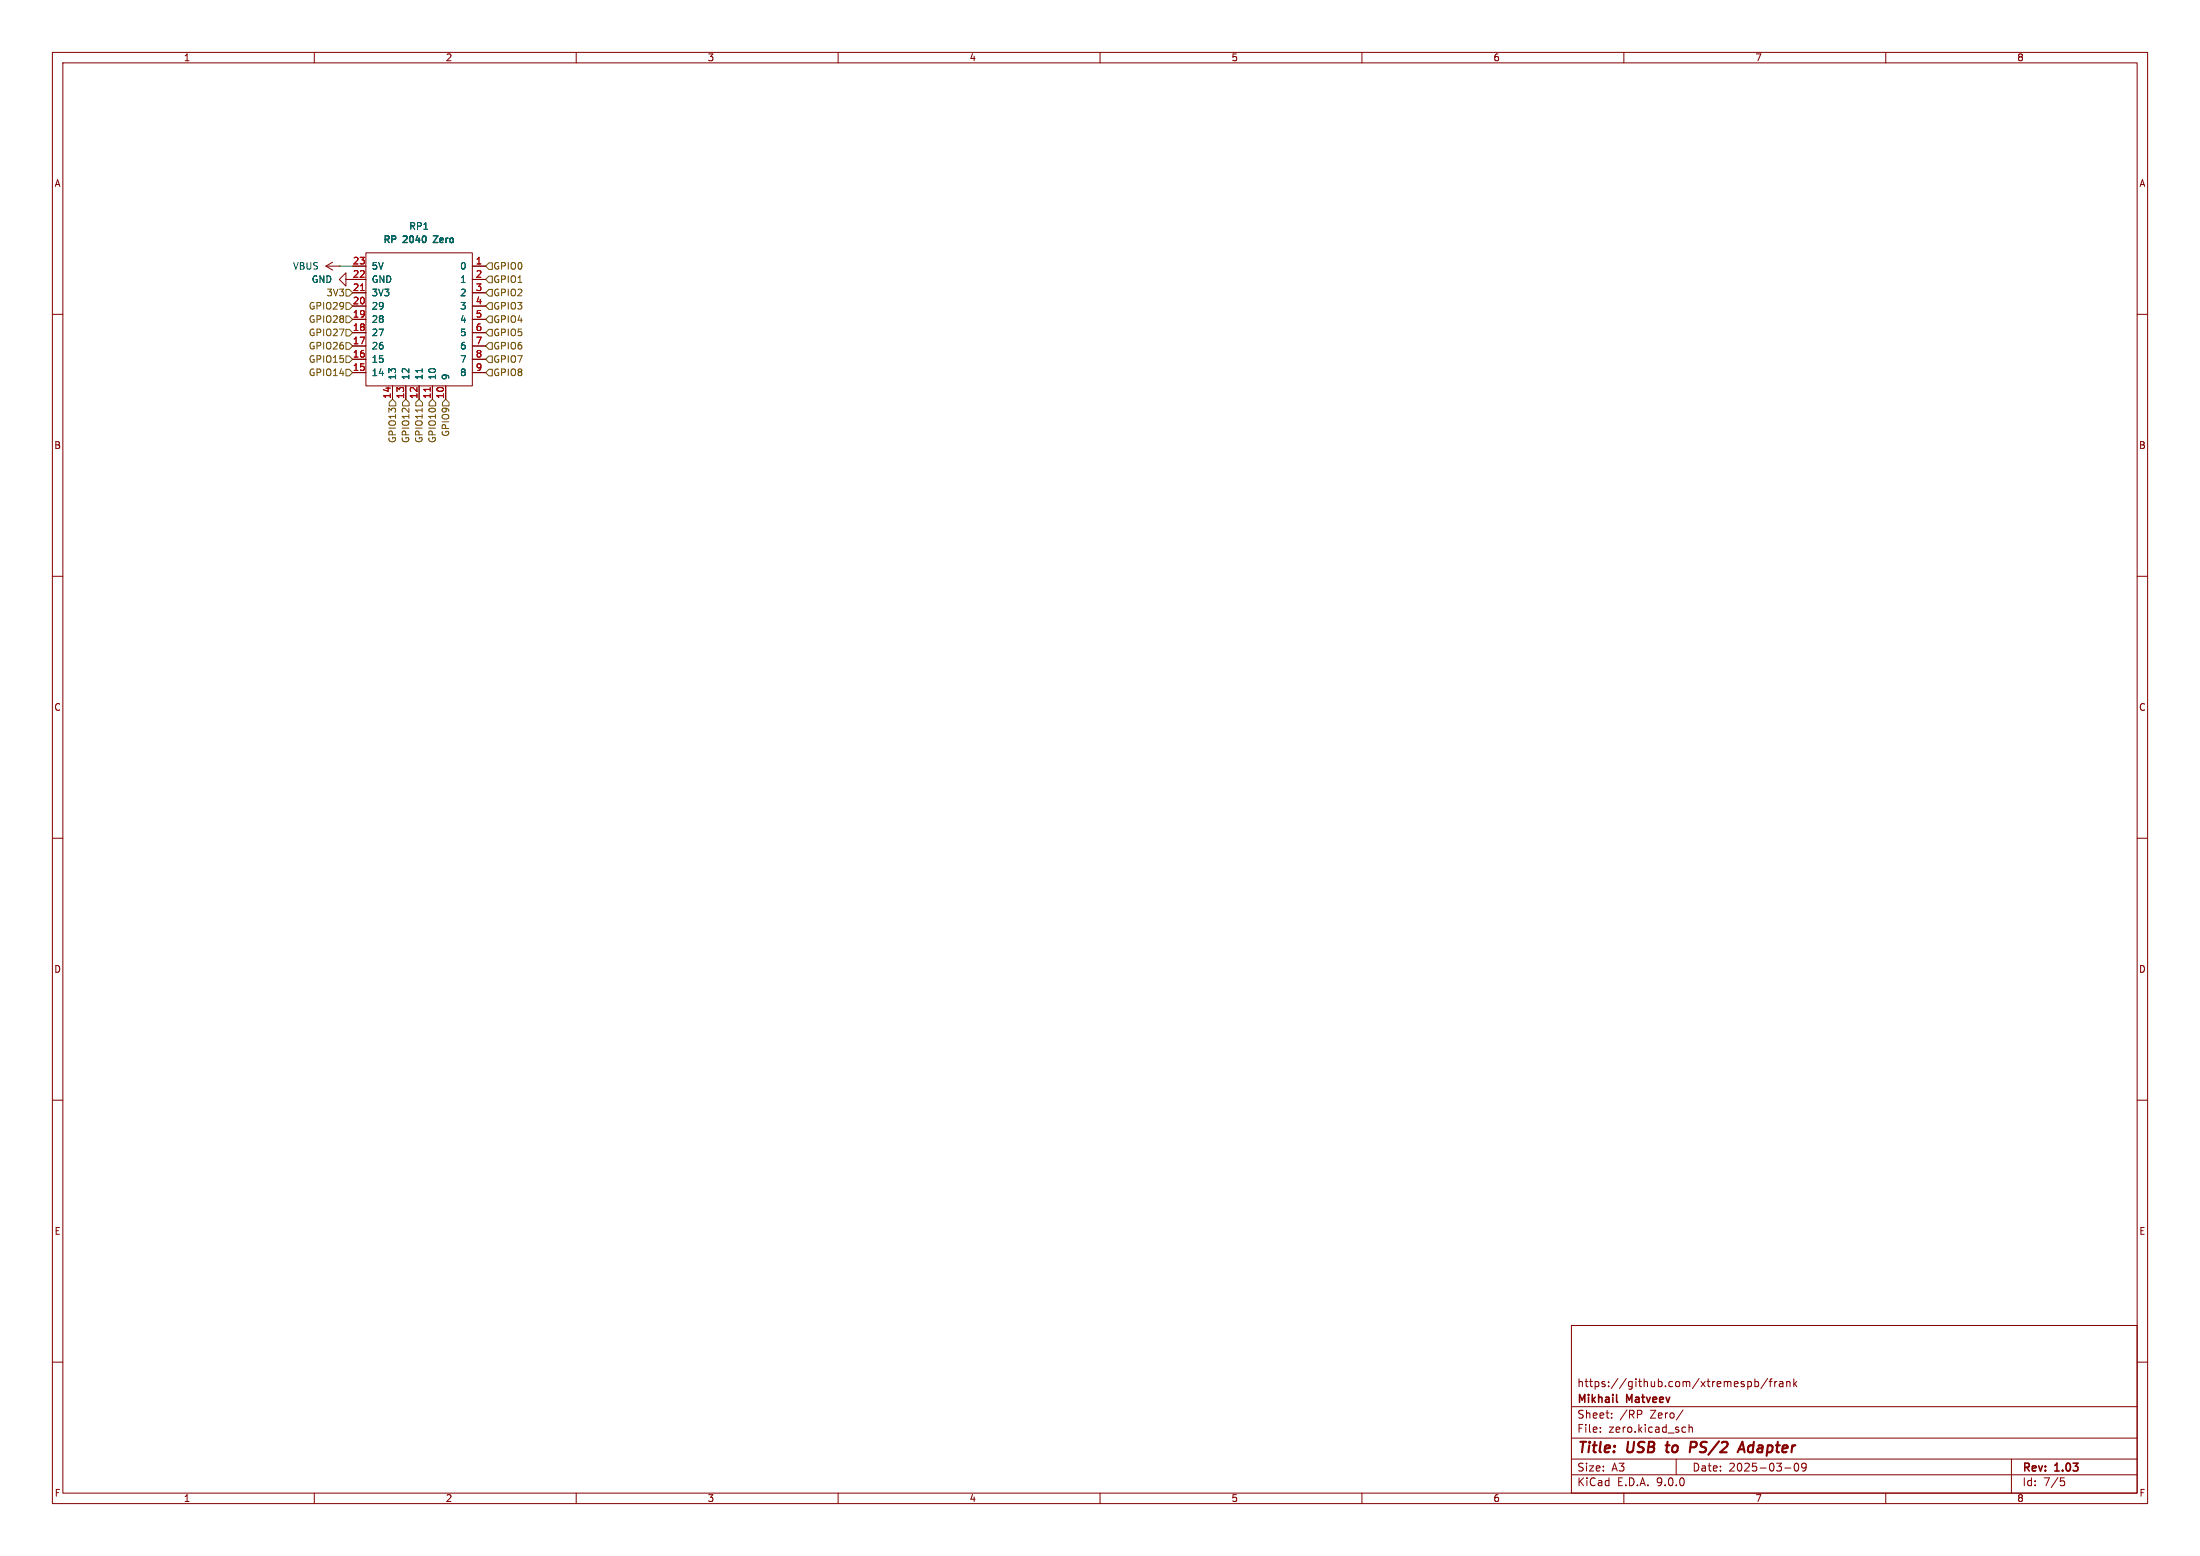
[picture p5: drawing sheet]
<svg xmlns="http://www.w3.org/2000/svg" width="420mm" height="297mm" viewBox="0 0 420 297" stroke-linecap="round" stroke-linejoin="round" font-family="sans-serif">
<g fill="none" stroke="#840000" stroke-width=".19">
<path d="M10 10h400v277h-400zM12 12h396v273h-396zM60 10v2M110 10v2M160 10v2M210 10v2M260 10v2M310 10v2M360 10v2M62.2 50.8h2.6M62.2 50.8l1.3 .8M63.5 50l-1.3 .8"/>
<path d="M64.8 50.8h.1M66 53.3v-1.2l-1.2 1.2 1.2 1.3v-1.3h3.8M67.3 50.8h2.5M67.3 55.9h2.5M67.3 58.4h2.5M69.8 48.3h20.4v25.4h-20.4zM90.2 50.8h2.5M90.2 53.3h2.5M90.2 55.9h2.5M90.2 58.4h2.5M10 60h2M67.3 61h2.5"/>
<path d="M67.3 63.5h2.5M67.3 66h2.5M67.3 68.6h2.5M67.3 71.1h2.5M74.9 73.7v2.5M77.5 73.7v2.5M80 73.7v2.5M82.5 73.7v2.5M85.1 73.7v2.5M90.2 61h2.5M90.2 63.5h2.5M90.2 66h2.5"/>
<path d="M90.2 68.6h2.5M90.2 71.1h2.5M408 60h2M10 110h2M408 110h2M10 160h2M408 160h2M10 210h2M408 210h2M300 253h108v32h-108zM10 260h2M300 278.5h108"/>
<path d="M300 274.5h108M300 268.5h108M305.5 273.2v.2M305.5 272.5v.1M307.7 270.5v.2M307.7 269.8v.1M313.3 269.3l.1 .2-.1 .4M320 278.5v3M321.3 269.1l-1.3 1.9M321.4 272.4l.4 .1M321.8 273.3l-.4 .1M322.4 272.5l.3-.1 .3 .1 .1 .9"/>
<path d="M322.4 271.9v1.5M333.7 263.8l.4-.1 .3 .3-.2 .6h-.5M335 263.8l.4-.1 .3 .3-.1 .6h-.6M335 263.2v1.5M337.4 263.1l-1.2 1.9M337.7 263.7h.6M338.3 263.2l-.4 .2v1.3M338.8 263.7v1M339.2 263.7l-.3 .1-.1 .2M339.7 263.8h.6l.1 .9M340.4 264l-.5 .1a.29 .29 0 0 0-.2 .3 .29 .29 0 0 0 .2 .3l.5-.1M341.1 263.8l.2-.1 .4 .1v.9"/>
<path d="M341.1 263.7v1M342.4 263.2v1.5M342.6 264.1l.4 .6M342.7 279.4a.81 .81 0 0 0 .3 1.4l.2-.2 .2-.4-.2-.8M343 263.7l-.6 .6M344 279.4l-.1 .5 .2 .2 .4 .1 .3-.3M344.7 279.4a.99 .99 0 0 1-.3 1.4h-.3M384 278.5v6.5M408 260h2M60 285v2M110 285v2M160 285v2"/>
<path d="M210 285v2M260 285v2M300 281.5h108M310 285v2M340.7 280.2h1.2M360 285v2M393.4 282.1h.7M393.5 282.7h.4l.3 .2-.2 .6-.5 .1"/>
</g>
<path d="M318 275.9h.7M318.3 275.2l-.2 1.7 .3 .3M323.6 275.2h-.8l-.2 2M323.7 276.2l-1 .1M331.7 277.2l.9-2 .4 2M332 276.6h.9" fill="none" stroke="#840000" stroke-width=".4"/>
<path d="M308.6 267.5l.2 .2" fill="none" stroke="#840000" stroke-width=".3"/>
<path d="M68.8 55.5h.7M82.1 74v.7" fill="none" stroke="#a90000" stroke-width=".19"/>
<path d="M80.6 70.4v.7" fill="none" stroke="#006464" stroke-width=".19"/>
<path d="M82.7 45h.9l-.9 1.3h.9" fill="none" stroke="#006464" stroke-width=".25"/>
<g fill="none" stroke="#725600" stroke-width=".19">
<path d="M66 55.2h.7l.6 .7-.6 .6h-.7zM66 57.8h.7l.6 .6-.6 .7h-.7zM93.3 55.2h.7v1.3h-.7l-.6-.6zM93.3 52.7h.7v1.3h-.7l-.6-.7zM93.3 50.2h.7v1.2h-.7l-.6-.6zM93.3 57.8h.7v1.3h-.7l-.6-.7zM66 70.5h.7l.6 .6-.6 .7h-.7zM66 60.3h.7l.6 .7-.6 .6h-.7zM66 62.9h.7l.6 .6-.6 .6h-.7zM66 67.9h.7l.6 .7-.6 .6h-.7zM66 65.4h.7l.6 .6-.6 .7h-.7zM74.9 76.2l.7 .6v.7h-1.3v-.7z"/>
<path d="M77.5 76.2l.6 .6v.7h-1.3v-.7zM80 76.2l.6 .6v.7h-1.2v-.7zM80.6 77.9v.7M82.5 76.2l.7 .6v.7h-1.3v-.7zM84.5 76.8l.6-.6 .6 .6v.7h-1.2zM93.3 70.5h.7v1.3h-.7l-.6-.7zM93.3 67.9h.7v1.3h-.7l-.6-.6zM93.3 62.9h.7v1.2h-.7l-.6-.6zM93.3 60.3h.7v1.3h-.7l-.6-.6zM93.3 65.4h.7v1.3h-.7l-.6-.7z"/>
</g>
<path d="M64.8 50.8h2.5" fill="none" stroke="#009600" stroke-width=".19"/>
<g font-size="2.8" fill="#840000">
<text x="301" y="277.9">Title:</text>
<text x="310.6" y="277.9">USB</text>
<text x="319" y="277.9">to</text>
<text x="324.2" y="277.9">PS/2</text>
<text x="334.5" y="277.9">Adapter</text>
</g>
<g font-size="2.1" fill="#840000">
<text x="301" y="268.2">Mikhail</text>
<text x="301" y="265">https://github.com/xtremespb/frank</text>
<text x="310.6" y="268.2">Matveev</text>
<text x="301" y="273.7">File:</text>
<text x="301" y="271">Sheet:</text>
<text x="307.1" y="273.7">zero.kicad_sch</text>
<text x="309.2" y="271">/RP</text>
<text x="315.1" y="271">Zero/</text>
<text x="301" y="281.1">Size:</text>
<text x="307.6" y="281.1">A3</text>
<text x="323" y="281.1">Date:</text>
<text x="330" y="281.1">2025-03-09</text>
<text x="386" y="281.3">Rev:</text>
<text x="392.4" y="281.3">1.03</text>
<text x="301" y="283.9">KiCad</text>
<text x="308.7" y="283.9">E.D.A.</text>
<text x="316.3" y="283.9">9.0.0</text>
<text x="386" y="283.9">Id:</text>
<text x="390.1" y="283.9">7/5</text>
</g>
<g font-size="1.8" fill="#840000">
<text x="35" y="11.9">1</text>
<text x="85" y="11.9">2</text>
<text x="135" y="11.9">3</text>
<text x="185" y="11.9">4</text>
<text x="235" y="11.9">5</text>
<text x="285" y="11.9">6</text>
<text x="335" y="11.9">7</text>
<text x="385" y="11.9">8</text>
<text x="10.3" y="35.9">A</text>
<text x="408.3" y="35.9">A</text>
<text x="10.3" y="85.9">B</text>
<text x="408.2" y="85.9">B</text>
<text x="10.3" y="135.9">C</text>
<text x="408.2" y="135.9">C</text>
<text x="10.3" y="185.9">D</text>
<text x="408.2" y="185.9">D</text>
<text x="10.3" y="235.9">E</text>
<text x="408.3" y="235.9">E</text>
<text x="10.3" y="285.9">F</text>
<text x="35" y="286.9">1</text>
<text x="85" y="286.9">2</text>
<text x="135" y="286.9">3</text>
<text x="185" y="286.9">4</text>
<text x="235" y="286.9">5</text>
<text x="285" y="286.9">6</text>
<text x="335" y="286.9">7</text>
<text x="385" y="286.9">8</text>
<text x="408.3" y="285.9">F</text>
</g>
<g font-size="1.8" fill="#006464">
<text x="73" y="46.7">RP</text>
<text x="77" y="46.7">2040</text>
<text x="78" y="44">RP1</text>
<text x="83.3" y="46.7">Zero</text>
<text x="55.8" y="51.7">VBUS</text>
<text x="70.9" y="51.7">5V</text>
<text x="87.7" y="51.7">0</text>
<text x="59.4" y="54.2">GND</text>
<text x="70.9" y="54.2">GND</text>
<text x="70.9" y="56.7">3V3</text>
<text x="70.9" y="59.3">29</text>
<text x="87.7" y="54.2">1</text>
<text x="87.7" y="56.7">2</text>
<text x="87.7" y="59.3">3</text>
<text x="70.9" y="61.8">28</text>
<text x="70.9" y="64.4">27</text>
<text x="87.7" y="61.8">4</text>
<text x="87.7" y="64.4">5</text>
<text x="70.9" y="66.9">26</text>
<text x="70.9" y="69.4">15</text>
<text x="70.9" y="72">14</text>
<text x="87.7" y="66.9">6</text>
<text x="87.7" y="69.4">7</text>
<text x="87.7" y="72">8</text>
<text x="75.8" y="72.6" transform="rotate(-90 75.8 72.6)">13</text>
<text x="78.3" y="72.6" transform="rotate(-90 78.3 72.6)">12</text>
<text x="80.9" y="72.6" transform="rotate(-90 80.9 72.6)">11</text>
<text x="83.4" y="72.6" transform="rotate(-90 83.4 72.6)">10</text>
<text x="86" y="72.6" transform="rotate(-90 86 72.6)">9</text>
</g>
<g font-size="1.8" fill="#a90000">
<text x="67.3" y="50.5">23</text>
<text x="67.3" y="53.1">22</text>
<text x="90.7" y="50.5">1</text>
<text x="90.7" y="53.1">2</text>
<text x="67.3" y="55.6">21</text>
<text x="67.3" y="58.2">20</text>
<text x="90.7" y="55.6">3</text>
<text x="90.7" y="58.2">4</text>
<text x="67.3" y="60.7">19</text>
<text x="67.3" y="63.2">18</text>
<text x="67.3" y="65.8">17</text>
<text x="90.7" y="60.7">5</text>
<text x="90.7" y="63.2">6</text>
<text x="90.7" y="65.8">7</text>
<text x="67.3" y="68.3">16</text>
<text x="67.3" y="70.9">15</text>
<text x="90.7" y="68.3">8</text>
<text x="90.7" y="70.9">9</text>
<text x="74.7" y="76.2" transform="rotate(-90 74.7 76.2)">14</text>
<text x="77.2" y="76.2" transform="rotate(-90 77.2 76.2)">13</text>
<text x="79.8" y="76.2" transform="rotate(-90 79.8 76.2)">12</text>
<text x="82.3" y="76.2" transform="rotate(-90 82.3 76.2)">11</text>
<text x="84.8" y="76.2" transform="rotate(-90 84.8 76.2)">10</text>
</g>
<g font-size="1.8" fill="#725600">
<text x="94.1" y="51.7">GPIO0</text>
<text x="58.8" y="59.3">GPIO29</text>
<text x="62.2" y="56.7">3V3</text>
<text x="94.1" y="56.7">GPIO2</text>
<text x="94.1" y="54.2">GPIO1</text>
<text x="94.1" y="59.3">GPIO3</text>
<text x="58.8" y="61.8">GPIO28</text>
<text x="58.8" y="64.4">GPIO27</text>
<text x="94.1" y="64.4">GPIO5</text>
<text x="94.1" y="61.8">GPIO4</text>
<text x="58.8" y="72">GPIO14</text>
<text x="58.8" y="69.4">GPIO15</text>
<text x="58.8" y="66.9">GPIO26</text>
<text x="94.1" y="72">GPIO8</text>
<text x="94.1" y="69.4">GPIO7</text>
<text x="94.1" y="66.9">GPIO6</text>
<text x="86" y="83.5" transform="rotate(-90 86 83.5)">GPIO9</text>
<text x="75.8" y="84.7" transform="rotate(-90 75.8 84.7)">GPIO13</text>
<text x="78.3" y="84.7" transform="rotate(-90 78.3 84.7)">GPIO12</text>
<text x="80.9" y="84.7" transform="rotate(-90 80.9 84.7)">GPIO11</text>
<text x="83.4" y="84.7" transform="rotate(-90 83.4 84.7)">GPIO10</text>
</g>
</svg>
